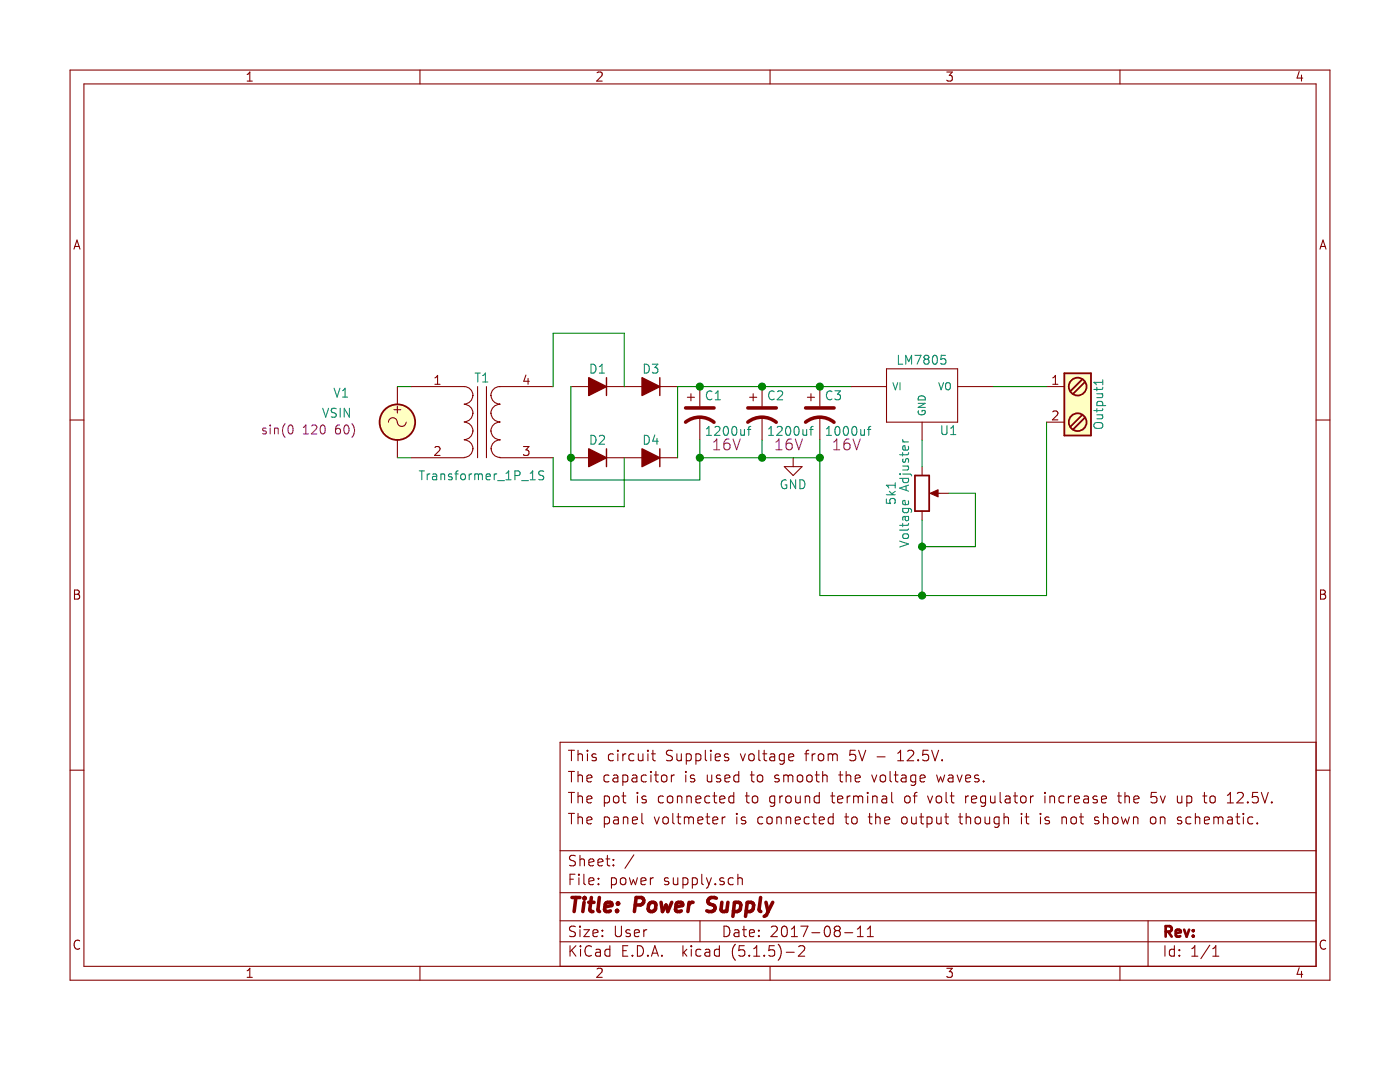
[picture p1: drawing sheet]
EESchema Schematic File Version 4
EELAYER 30 0
EELAYER END
$Descr User 7874 5906
encoding utf-8
Sheet 1 1
Title "Power Supply"
Date "2017-08-11"
Rev ""
Comp ""
Comment1 "The panel voltmeter is connected to the output though it is not shown on schematic."
Comment2 "The pot is connected to ground terminal of volt regulator increase the 5v up to 12.5V."
Comment3 "The capacitor is used to smooth the voltage waves. "
Comment4 "This circuit Supplies voltage from 5V - 12.5V.  "
$EndDescr
$Comp
L Device:Transformer_1P_1S T1
U 1 1
P 2711 2374
F 0 "T1" H 2711 2624 50  0000 C CNN
F 1 "Transformer_1P_1S" H 2711 2074 50  0000 C CNN
F 2 "" H 2711 2374 50  0001 C CNN
F 3 "" H 2711 2374 50  0001 C CNN
	1    2711 2374
	1    0    0    -1  
$EndComp
$Comp
L Device:CP1 C1
U 1 1
P 3936 2324
F 0 "C1" H 3961 2424 50  0000 L CNN
F 1 "1200uf" H 3961 2224 50  0000 L CNN
F 2 "" H 3936 2324 50  0001 C CNN
F 3 "" H 3936 2324 50  0001 C CNN
F 4 "16V" H 4086 2149 60  0000 C CNN "Voltage Rating"
	1    3936 2324
	1    0    0    -1  
$EndComp
$Comp
L power-supply-rescue:LM7805 U1
U 1 1
P 5186 2224
F 0 "U1" H 5336 2028 50  0000 C CNN
F 1 "LM7805" H 5186 2424 50  0000 C CNN
F 2 "" H 5186 2224 50  0001 C CNN
F 3 "" H 5186 2224 50  0001 C CNN
	1    5186 2224
	1    0    0    -1  
$EndComp
$Comp
L power-supply-rescue:POT 5k1
U 1 1
P 5186 2774
F 0 "5k1" V 5011 2774 50  0000 C CNN
F 1 "Voltage Adjuster" V 5086 2774 50  0000 C CNN
F 2 "" H 5186 2774 50  0001 C CNN
F 3 "" H 5186 2774 50  0001 C CNN
	1    5186 2774
	1    0    0    -1  
$EndComp
$Comp
L power-supply-rescue:Screw_Terminal_1x02 Output1
U 1 1
P 6086 2274
F 0 "Output1" V 5961 2274 50  0000 C TNN
F 1 "Screw_Terminal_1x02" H 5936 2274 50  0001 C TNN
F 2 "" H 6086 2049 50  0001 C CNN
F 3 "" H 6061 2274 50  0001 C CNN
	1    6086 2274
	-1   0    0    -1  
$EndComp
$Comp
L Device:CP1 C2
U 1 1
P 4286 2324
F 0 "C2" H 4311 2424 50  0000 L CNN
F 1 "1200uf" H 4311 2224 50  0000 L CNN
F 2 "" H 4286 2324 50  0001 C CNN
F 3 "" H 4286 2324 50  0001 C CNN
F 4 "16V" H 4436 2149 60  0000 C CNN "Voltage Rating"
	1    4286 2324
	1    0    0    -1  
$EndComp
$Comp
L Device:CP1 C3
U 1 1
P 4611 2324
F 0 "C3" H 4636 2424 50  0000 L CNN
F 1 "1000uf" H 4636 2224 50  0000 L CNN
F 2 "" H 4611 2324 50  0001 C CNN
F 3 "" H 4611 2324 50  0001 C CNN
F 4 "16V" H 4761 2149 60  0000 C CNN "Voltage Rating"
	1    4611 2324
	1    0    0    -1  
$EndComp
Wire Wire Line
	3811 2174 3936 2174
Connection ~ 3936 2174
Connection ~ 4286 2174
Connection ~ 4611 2174
Wire Wire Line
	3936 2474 3936 2574
Wire Wire Line
	3936 2574 4286 2574
Wire Wire Line
	4286 2574 4286 2474
Connection ~ 3936 2574
Wire Wire Line
	4611 2474 4611 2574
Connection ~ 4286 2574
$Comp
L Device:D_ALT D1
U 1 1
P 3361 2174
F 0 "D1" H 3361 2274 50  0000 C CNN
F 1 "D_ALT" H 3361 2074 50  0001 C CNN
F 2 "" H 3361 2174 50  0001 C CNN
F 3 "" H 3361 2174 50  0001 C CNN
	1    3361 2174
	-1   0    0    -1  
$EndComp
$Comp
L Device:D_ALT D2
U 1 1
P 3361 2574
F 0 "D2" H 3361 2674 50  0000 C CNN
F 1 "D_ALT" H 3361 2474 50  0001 C CNN
F 2 "" H 3361 2574 50  0001 C CNN
F 3 "" H 3361 2574 50  0001 C CNN
	1    3361 2574
	-1   0    0    -1  
$EndComp
$Comp
L Device:D_ALT D3
U 1 1
P 3661 2174
F 0 "D3" H 3661 2274 50  0000 C CNN
F 1 "D_ALT" H 3661 2074 50  0001 C CNN
F 2 "" H 3661 2174 50  0001 C CNN
F 3 "" H 3661 2174 50  0001 C CNN
	1    3661 2174
	-1   0    0    -1  
$EndComp
$Comp
L Device:D_ALT D4
U 1 1
P 3661 2574
F 0 "D4" H 3661 2674 50  0000 C CNN
F 1 "D_ALT" H 3661 2474 50  0001 C CNN
F 2 "" H 3661 2574 50  0001 C CNN
F 3 "" H 3661 2574 50  0001 C CNN
	1    3661 2574
	-1   0    0    -1  
$EndComp
Wire Wire Line
	3511 2174 3511 1874
Wire Wire Line
	3511 1874 3111 1874
Wire Wire Line
	3111 1874 3111 2174
Wire Wire Line
	3511 2574 3511 2849
Wire Wire Line
	3511 2849 3111 2849
Wire Wire Line
	3111 2849 3111 2574
Wire Wire Line
	3211 2174 3211 2574
Wire Wire Line
	3811 2174 3811 2574
Wire Wire Line
	3211 2699 3936 2699
Connection ~ 3211 2574
Wire Wire Line
	5586 2174 5886 2174
Wire Wire Line
	5336 2774 5486 2774
Wire Wire Line
	5486 2774 5486 3074
Wire Wire Line
	5486 3074 5186 3074
Wire Wire Line
	5186 2924 5186 3074
Wire Wire Line
	4611 3349 5186 3349
Connection ~ 5186 3074
Connection ~ 4611 2574
Wire Wire Line
	5186 2474 5186 2624
Wire Wire Line
	5886 3349 5886 2374
Connection ~ 5186 3349
Wire Wire Line
	2311 2174 2236 2174
Wire Wire Line
	2236 2574 2311 2574
$Comp
L power:GND #PWR03
U 1 1
P 4461 2574
F 0 "#PWR03" H 4461 2324 50  0001 C CNN
F 1 "GND" H 4461 2424 50  0000 C CNN
F 2 "" H 4461 2574 50  0001 C CNN
F 3 "" H 4461 2574 50  0001 C CNN
	1    4461 2574
	1    0    0    -1  
$EndComp
Wire Wire Line
	3936 2174 4286 2174
Wire Wire Line
	4286 2174 4611 2174
Wire Wire Line
	4611 2174 4786 2174
Wire Wire Line
	3936 2574 3936 2699
Wire Wire Line
	4286 2574 4611 2574
Wire Wire Line
	3211 2574 3211 2699
Wire Wire Line
	5186 3074 5186 3349
Wire Wire Line
	4611 2574 4611 3349
Wire Wire Line
	5186 3349 5886 3349
$Comp
L Simulation_SPICE:VSIN V1
U 1 1
P 2235 2374
F 0 "V1" H 1872 2539 50  0000 L CNN
F 1 "VSIN" H 1808 2426 50  0000 L CNN
F 2 "" H 2235 2374 50  0001 C CNN
F 3 "~" H 2235 2374 50  0001 C CNN
F 4 "Y" H 2235 2374 50  0001 L CNN "Spice_Netlist_Enabled"
F 5 "V" H 2235 2374 50  0001 L CNN "Spice_Primitive"
F 6 "sin(0 120 60)" H 1465 2332 50  0000 L CNN "Spice_Model"
	1    2235 2374
	1    0    0    -1  
$EndComp
$EndSCHEMATC
